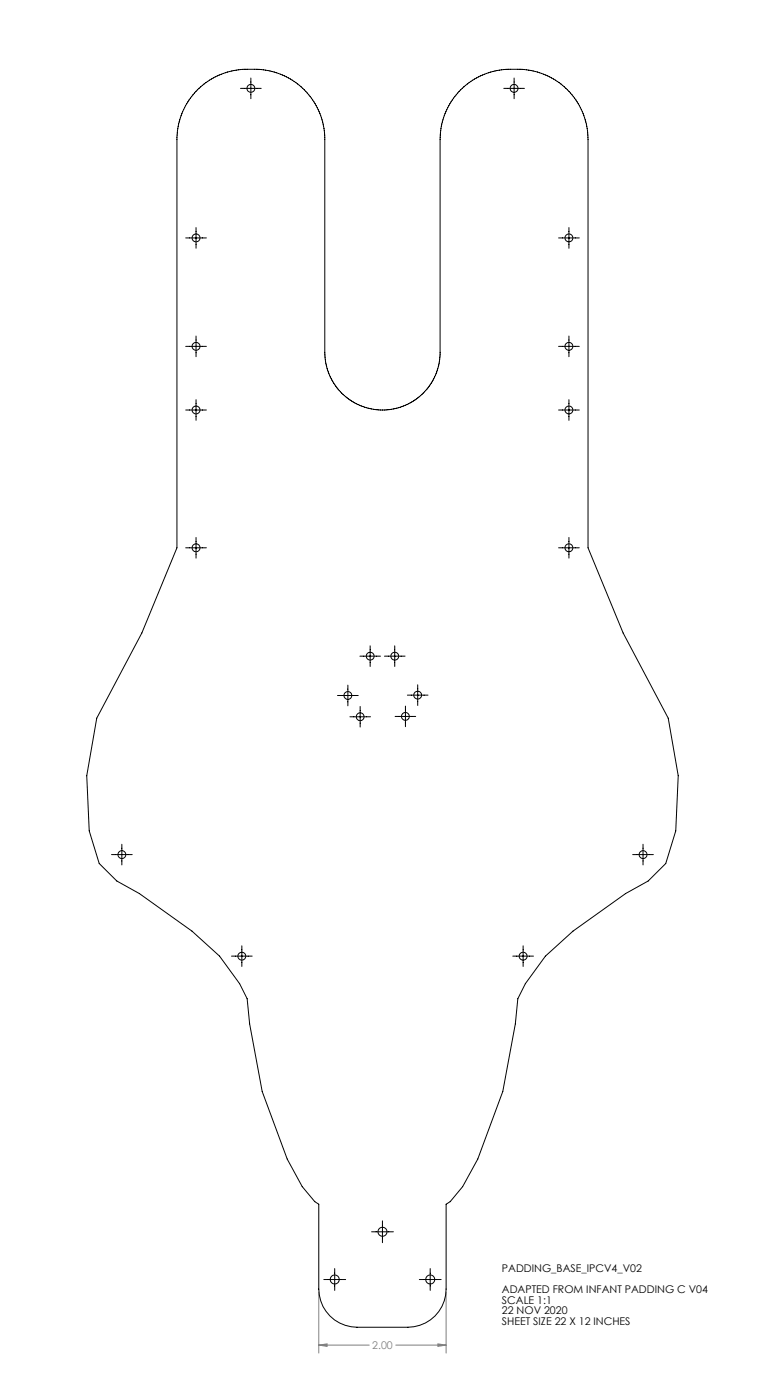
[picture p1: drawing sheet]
<svg xmlns="http://www.w3.org/2000/svg" width="305mm" height="559mm" viewBox="0 0 305 559" stroke-linecap="round" stroke-linejoin="round" font-family="sans-serif">
<path d="M127.2 515.8v24.3M178 515.8v24.3M127.2 536.9l3.3-.5v1zM127.2 536.9h20.1M157.9 536.9h20.1M174.7 536.4l3.3 .5-3.3 .5z" fill="none" stroke="#808080" stroke-width=".4"/>
<g fill="none" stroke="#000" stroke-width=".4">
<path d="M96 35.3h8.2M100.1 31.2v8.2M201 35.3h8.2M205.1 31.2v8.2M74.1 95h8.2M78.2 90.8v8.3M222.8 95h8.3M227 90.8v8.3M74.1 138.3h8.2M78.2 134.1v8.3M222.8 138.3h8.3M227 134.1v8.3"/>
<path d="M78.2 159.5v8.3M227 159.5v8.3M74.1 163.7h8.2M222.8 163.7h8.3M74.1 218.7h8.2M78.2 214.5v8.3M222.8 218.7h8.3M227 214.5v8.3M147.7 257.8v8.2M157.5 257.8v8.2M134.7 277.6h8.2M138.8 273.5v8.2"/>
<path d="M143.6 261.9h8.2M153.4 261.9h8.2M162.5 277.5h8.2M166.7 273.3v8.3M139.6 286.1h8.2M143.7 282v8.2M157.6 286h8.2M161.7 281.8v8.3M48.6 337v8.2M256.5 337v8.2M44.5 341.1h8.2M252.4 341.1h8.3"/>
<path d="M96.5 377.5v8.3M208.7 377.5v8.3M92.4 381.6h8.2M204.6 381.6h8.2M148.2 491.7h8.8M152.6 487.3v8.7M129.2 510.7h8.7M133.5 506.3v8.8M167.3 510.7h8.7M171.6 506.3v8.8"/>
</g>
<path d="M127.2 536.9l3.3-.5v1zM174.7 536.4l3.3 .5-3.3 .5z" fill="#808080"/>
<g fill="none" stroke="#000" stroke-width=".4">
<path d="M78.8 35.8a28.1 28.1 0 0 1 18.9-8.1h4.8a28 28 0 0 1 27.1 27.1v85.9a23 23 0 0 0 22.6 23 23 23 0 0 0 23.4-22.3v-85.8a28 28 0 0 1 27.1-27.9h4.8a28 28 0 0 1 27.1 27.9v163.1l14 34 18 34 4 22.9-1 22-4 13.1-7 6.9-9 5.1-21 15-11 9.9-8 11-3 6-1 10.1-5 26.9-10 27-6 11-5 6-1.6 1.1v33.8a15.2 15.2 0 0 1-15.3 15.3h-20.3a15.3 15.3 0 0 1-15.2-15.3v-33.8l-1.6-1.1-5-6-6-11-10-27-5-26.9-1-10.1-3-6-8-11-11-9.9-21-15-9-5.1-7-6.9-4-13.1-1-22 4-22.9 18-34 14-34v-163.9a28.1 28.1 0 0 1 8.2-19z"/>
<circle cx="100.1" cy="35.3" r="1.58"/>
<circle cx="205.1" cy="35.3" r="1.58"/>
<circle cx="78.2" cy="95" r="1.59"/>
<circle cx="227" cy="95" r="1.58"/>
<circle cx="78.2" cy="138.3" r="1.58"/>
<circle cx="227" cy="138.3" r="1.59"/>
<circle cx="78.2" cy="163.7" r="1.58"/>
<circle cx="227" cy="163.7" r="1.59"/>
<circle cx="78.2" cy="218.7" r="1.59"/>
<circle cx="227" cy="218.7" r="1.58"/>
<circle cx="138.8" cy="277.6" r="1.58"/>
<circle cx="147.7" cy="261.9" r="1.58"/>
<circle cx="157.5" cy="261.9" r="1.58"/>
<circle cx="166.6" cy="277.4" r="1.58"/>
<circle cx="143.7" cy="286.1" r="1.58"/>
<circle cx="161.7" cy="285.9" r="1.57"/>
<circle cx="48.6" cy="341.1" r="1.59"/>
<circle cx="256.6" cy="341.1" r="1.58"/>
<circle cx="96.5" cy="381.6" r="1.6"/>
<circle cx="208.7" cy="381.6" r="1.58"/>
<circle cx="152.6" cy="491.6" r="1.82"/>
<circle cx="133.5" cy="510.7" r="1.82"/>
<circle cx="171.6" cy="510.7" r="1.82"/>
</g>
<g font-size="4.2">
<text x="200.2" y="507.9">PADDING_BASE_IPCV4_V02</text>
<text x="200.2" y="516.2">ADAPTED FROM INFANT PADDING C V04</text>
<text x="200.2" y="520.4">SCALE 1:1</text>
<text x="200.2" y="524.6">22 NOV 2020</text>
<text x="200.2" y="528.8">SHEET SIZE 22 X 12 INCHES</text>
</g>
<text font-size="4.2" fill="#808080" x="148.5" y="538.5">2.00</text>
</svg>
